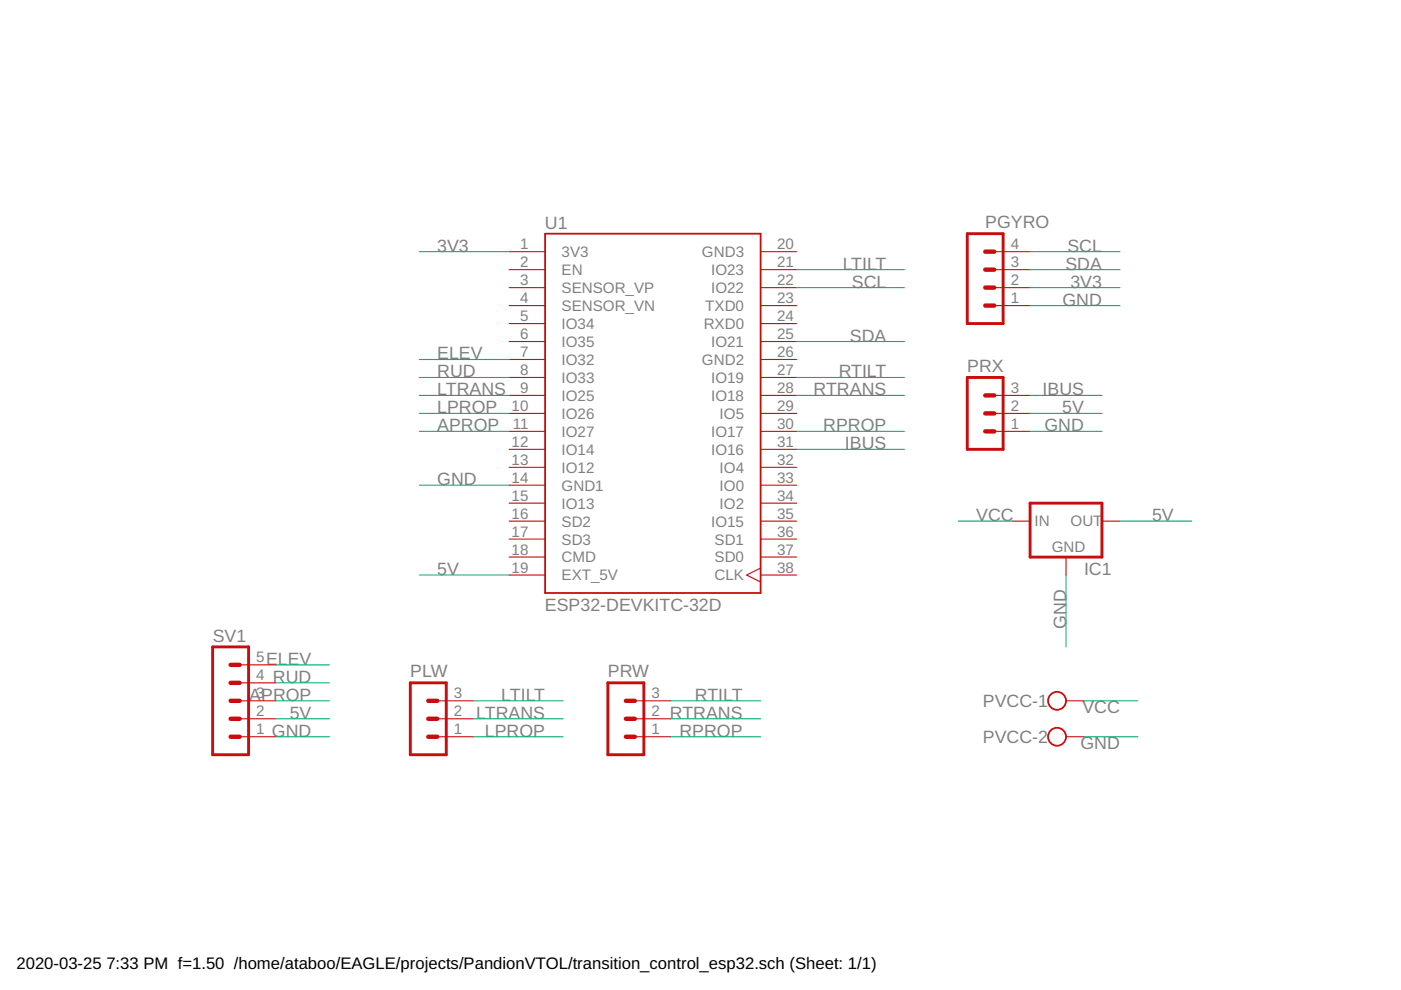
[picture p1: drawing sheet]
<svg xmlns="http://www.w3.org/2000/svg" width="297mm" height="210mm" viewBox="0 0 297 210" stroke-linecap="round" stroke-linejoin="round" font-family="sans-serif">
<g fill="none" stroke="#c90d0c" stroke-width=".38">
<path d="M115.6 49.6h45.7v76.1h-45.7z"/>
<circle cx="224.1" cy="156.2" r="1.91"/>
<circle cx="224.1" cy="148.6" r="1.91"/>
</g>
<g fill="none" stroke="#c90d0c" stroke-width=".23">
<path d="M107.9 53.4h7.7M107.9 57.2h7.7M161.3 53.4h7.6M161.3 57.2h7.6M210.8 53.4h7.6M210.8 57.2h7.6M107.9 61h7.7M107.9 64.8h7.7M107.9 68.6h7.7M107.9 72.4h7.7M107.9 76.2h7.7M161.3 61h7.6"/>
<path d="M161.3 64.8h7.6M161.3 68.6h7.6M161.3 72.4h7.6M161.3 76.2h7.6M210.8 61h7.6M210.8 64.8h7.6M107.9 80h7.7M107.9 83.8h7.7M107.9 87.7h7.7M107.9 91.5h7.7M107.9 95.3h7.7M107.9 99.1h7.7"/>
<path d="M161.3 80h7.6M161.3 83.8h7.6M161.3 87.7h7.6M161.3 91.5h7.6M161.3 95.3h7.6M161.3 99.1h7.6M210.8 83.8h7.6M210.8 87.7h7.6M210.8 91.5h7.6M107.9 102.9h7.7M107.9 106.7h7.7M107.9 110.5h7.7"/>
<path d="M107.9 114.3h7.7M107.9 118.1h7.7M161.3 102.9h7.6M161.3 106.7h7.6M161.3 110.5h7.6M161.3 114.3h7.6M161.3 118.1h7.6M214.6 110.5h3.8M226 118.1v3.8M233.6 110.5h3.8M107.9 121.9h7.7M161.3 121.9h7.6"/>
<path d="M161.3 120.4l-3 1.5 3 1.5M50.8 148.6h7.6M50.8 156.2h7.6M50.8 152.4h7.6M50.8 144.8h7.6M50.8 141h7.6M92.7 148.6h7.6M92.7 156.2h7.6M92.7 152.4h7.6M134.6 148.6h7.6M134.6 156.2h7.6M134.6 152.4h7.6"/>
<path d="M226 148.6h3.8M226 156.2h3.8"/>
</g>
<path d="M205.1 49.6h7.6v19h-7.6zM205.1 80h7.6v15.3h-7.6zM218.4 106.7h15.2v11.4h-15.2zM45.1 137.2h7.6v22.8h-7.6zM87 144.8h7.6v15.2h-7.6zM128.9 144.8h7.6v15.2h-7.6z" fill="none" stroke="#c90d0c" stroke-width=".61"/>
<g fill="none" stroke="#c90d0c" stroke-width=".93">
<path d="M208.9 57.2h1.9M208.9 53.4h1.9M208.9 61h1.9M208.9 64.8h1.9M208.9 83.8h1.9M208.9 87.7h1.9M208.9 91.5h1.9M48.9 148.6h1.9M48.9 152.4h1.9M48.9 156.2h1.9M48.9 141h1.9M48.9 144.8h1.9"/>
<path d="M90.8 148.6h1.9M90.8 152.4h1.9M90.8 156.2h1.9M132.7 148.6h1.9M132.7 152.4h1.9M132.7 156.2h1.9"/>
</g>
<g fill="none" stroke="#0dab76" stroke-width=".23">
<path d="M88.9 53.4h19M168.9 57.2h22.8M218.4 57.2h19M218.4 53.4h19M88.9 76.2h19M168.9 72.4h22.8M168.9 61h22.8M218.4 64.8h19M218.4 61h19M88.9 87.7h19M88.9 91.5h19M88.9 83.8h19"/>
<path d="M88.9 80h19M168.9 91.5h22.8M168.9 95.3h22.8M168.9 83.8h22.8M168.9 80h22.8M218.4 87.7h15.2M218.4 91.5h15.2M218.4 83.8h15.2M88.9 102.9h19M203.2 110.5h11.4M237.4 110.5h15.3M88.9 121.9h19"/>
<path d="M226 121.9v15.3M58.4 152.4h11.4M58.4 156.2h11.4M58.4 148.6h11.4M58.4 141h11.4M58.4 144.8h11.4M100.3 152.4h19.1M100.3 156.2h19.1M100.3 148.6h19.1M142.2 152.4h19.1M142.2 156.2h19.1M142.2 148.6h19.1"/>
<path d="M229.8 156.2h11.5M229.8 148.6h11.5"/>
</g>
<g font-size="3.8" fill="#808080">
<text x="92.7" y="53.4">3V3</text>
<text x="115.5" y="48.6">U1</text>
<text x="208.9" y="48.4">PGYRO</text>
<text x="226.3" y="53.4">SCL</text>
<text x="178.7" y="57.2">LTILT</text>
<text x="225.9" y="57.2">SDA</text>
<text x="180.6" y="61">SCL</text>
<text x="225.3" y="64.8">GND</text>
<text x="226.9" y="61">3V3</text>
<text x="92.7" y="76.2">ELEV</text>
<text x="180.2" y="72.4">SDA</text>
<text x="92.7" y="83.8">LTRANS</text>
<text x="92.7" y="80">RUD</text>
<text x="172.5" y="83.8">RTRANS</text>
<text x="177.8" y="80">RTILT</text>
<text x="205.1" y="78.9">PRX</text>
<text x="221" y="83.8">IBUS</text>
<text x="92.7" y="87.6">LPROP</text>
<text x="225.2" y="87.6">5V</text>
<text x="92.7" y="91.5">APROP</text>
<text x="174.5" y="91.5">RPROP</text>
<text x="179.1" y="95.3">IBUS</text>
<text x="221.5" y="91.5">GND</text>
<text x="92.7" y="102.9">GND</text>
<text x="207" y="110.5">VCC</text>
<text x="244.3" y="110.5">5V</text>
<text x="92.7" y="121.9">5V</text>
<text x="229.8" y="121.9">IC1</text>
<text x="115.5" y="129.6">ESP32-DEVKITC-32D</text>
<text x="45.1" y="136">SV1</text>
<text x="226" y="133.3" transform="rotate(-90 226 133.3)">GND</text>
<text x="56.4" y="141">ELEV</text>
<text x="87" y="143.6">PLW</text>
<text x="128.9" y="143.6">PRW</text>
<text x="52.9" y="148.6">APROP</text>
<text x="57.9" y="144.8">RUD</text>
<text x="106.3" y="148.6">LTILT</text>
<text x="147.3" y="148.6">RTILT</text>
<text x="208.4" y="149.9">PVCC-1</text>
<text x="61.4" y="152.4">5V</text>
<text x="101" y="152.4">LTRANS</text>
<text x="142" y="152.4">RTRANS</text>
<text x="229.5" y="151.3">VCC</text>
<text x="57.7" y="156.2">GND</text>
<text x="102.8" y="156.2">LPROP</text>
<text x="144.1" y="156.2">RPROP</text>
<text x="208.4" y="157.5">PVCC-2</text>
<text x="229.1" y="158.9">GND</text>
</g>
<g font-size="3.5">
<text x="3.5" y="205.4">2020-03-25</text>
<text x="22.6" y="205.4">7:33 PM f=1.50 /home/ataboo/EAGLE/projects/PandionVTOL/transition_control_esp32.sch (Sheet: 1/1)</text>
</g>
<g font-size="3.2" fill="#808080">
<text x="110.3" y="52.8">1</text>
<text x="164.8" y="52.8">20</text>
<text x="214.3" y="52.8">4</text>
<text x="110.3" y="56.6">2</text>
<text x="119.1" y="54.5">3V3</text>
<text x="119.1" y="58.3">EN</text>
<text x="148.8" y="54.5">GND3</text>
<text x="150.8" y="58.3">IO23</text>
<text x="164.8" y="56.6">21</text>
<text x="214.3" y="56.6">3</text>
<text x="110.3" y="60.5">3</text>
<text x="110.3" y="64.3">4</text>
<text x="119.1" y="62.1">SENSOR_VP</text>
<text x="119.1" y="65.9">SENSOR_VN</text>
<text x="149.5" y="65.9">TXD0</text>
<text x="150.8" y="62.1">IO22</text>
<text x="164.8" y="64.3">23</text>
<text x="164.8" y="60.5">22</text>
<text x="214.3" y="64.3">1</text>
<text x="214.3" y="60.5">2</text>
<text x="110.3" y="68.1">5</text>
<text x="110.3" y="71.9">6</text>
<text x="119.1" y="69.7">IO34</text>
<text x="149.2" y="69.7">RXD0</text>
<text x="164.8" y="71.9">25</text>
<text x="164.8" y="68.1">24</text>
<text x="110.3" y="75.7">7</text>
<text x="119.1" y="73.6">IO35</text>
<text x="119.1" y="77.4">IO32</text>
<text x="148.8" y="77.4">GND2</text>
<text x="150.8" y="73.6">IO21</text>
<text x="164.8" y="75.7">26</text>
<text x="110.3" y="79.5">8</text>
<text x="110.3" y="83.3">9</text>
<text x="119.1" y="81.2">IO33</text>
<text x="150.8" y="81.2">IO19</text>
<text x="164.8" y="83.3">28</text>
<text x="164.8" y="79.5">27</text>
<text x="214.3" y="83.3">3</text>
<text x="108.5" y="87.1">10</text>
<text x="119.1" y="85">IO25</text>
<text x="119.1" y="88.8">IO26</text>
<text x="150.8" y="85">IO18</text>
<text x="152.6" y="88.8">IO5</text>
<text x="164.8" y="87.1">29</text>
<text x="214.3" y="87.1">2</text>
<text x="108.5" y="94.7">12</text>
<text x="108.7" y="90.9">11</text>
<text x="119.1" y="92.6">IO27</text>
<text x="150.8" y="92.6">IO17</text>
<text x="164.8" y="94.7">31</text>
<text x="164.8" y="90.9">30</text>
<text x="214.3" y="90.9">1</text>
<text x="108.5" y="98.5">13</text>
<text x="119.1" y="96.4">IO14</text>
<text x="119.1" y="100.2">IO12</text>
<text x="150.8" y="96.4">IO16</text>
<text x="152.6" y="100.2">IO4</text>
<text x="164.8" y="98.5">32</text>
<text x="108.5" y="102.3">14</text>
<text x="108.5" y="106.2">15</text>
<text x="119.1" y="104">GND1</text>
<text x="119.1" y="107.8">IO13</text>
<text x="152.6" y="107.8">IO2</text>
<text x="152.6" y="104">IO0</text>
<text x="164.8" y="106.2">34</text>
<text x="164.8" y="102.3">33</text>
<text x="108.5" y="110">16</text>
<text x="108.5" y="113.8">17</text>
<text x="119.1" y="111.6">SD2</text>
<text x="150.8" y="111.6">IO15</text>
<text x="164.8" y="113.8">36</text>
<text x="164.8" y="110">35</text>
<text x="219.4" y="111.4">IN</text>
<text x="227" y="111.4">OUT</text>
<text x="108.5" y="117.6">18</text>
<text x="119.1" y="115.4">SD3</text>
<text x="119.1" y="119.3">CMD</text>
<text x="151.5" y="119.3">SD0</text>
<text x="151.5" y="115.4">SD1</text>
<text x="164.8" y="117.6">37</text>
<text x="223" y="117">GND</text>
<text x="108.5" y="121.4">19</text>
<text x="119.1" y="123.1">EXT_5V</text>
<text x="151.5" y="123.1">CLK</text>
<text x="164.8" y="121.4">38</text>
<text x="54.3" y="140.4">5</text>
<text x="54.3" y="148.1">3</text>
<text x="54.3" y="144.2">4</text>
<text x="96.2" y="148.1">3</text>
<text x="138.1" y="148.1">3</text>
<text x="54.3" y="155.7">1</text>
<text x="54.3" y="151.9">2</text>
<text x="96.2" y="155.7">1</text>
<text x="96.2" y="151.9">2</text>
<text x="138.1" y="155.7">1</text>
<text x="138.1" y="151.9">2</text>
</g>
</svg>
